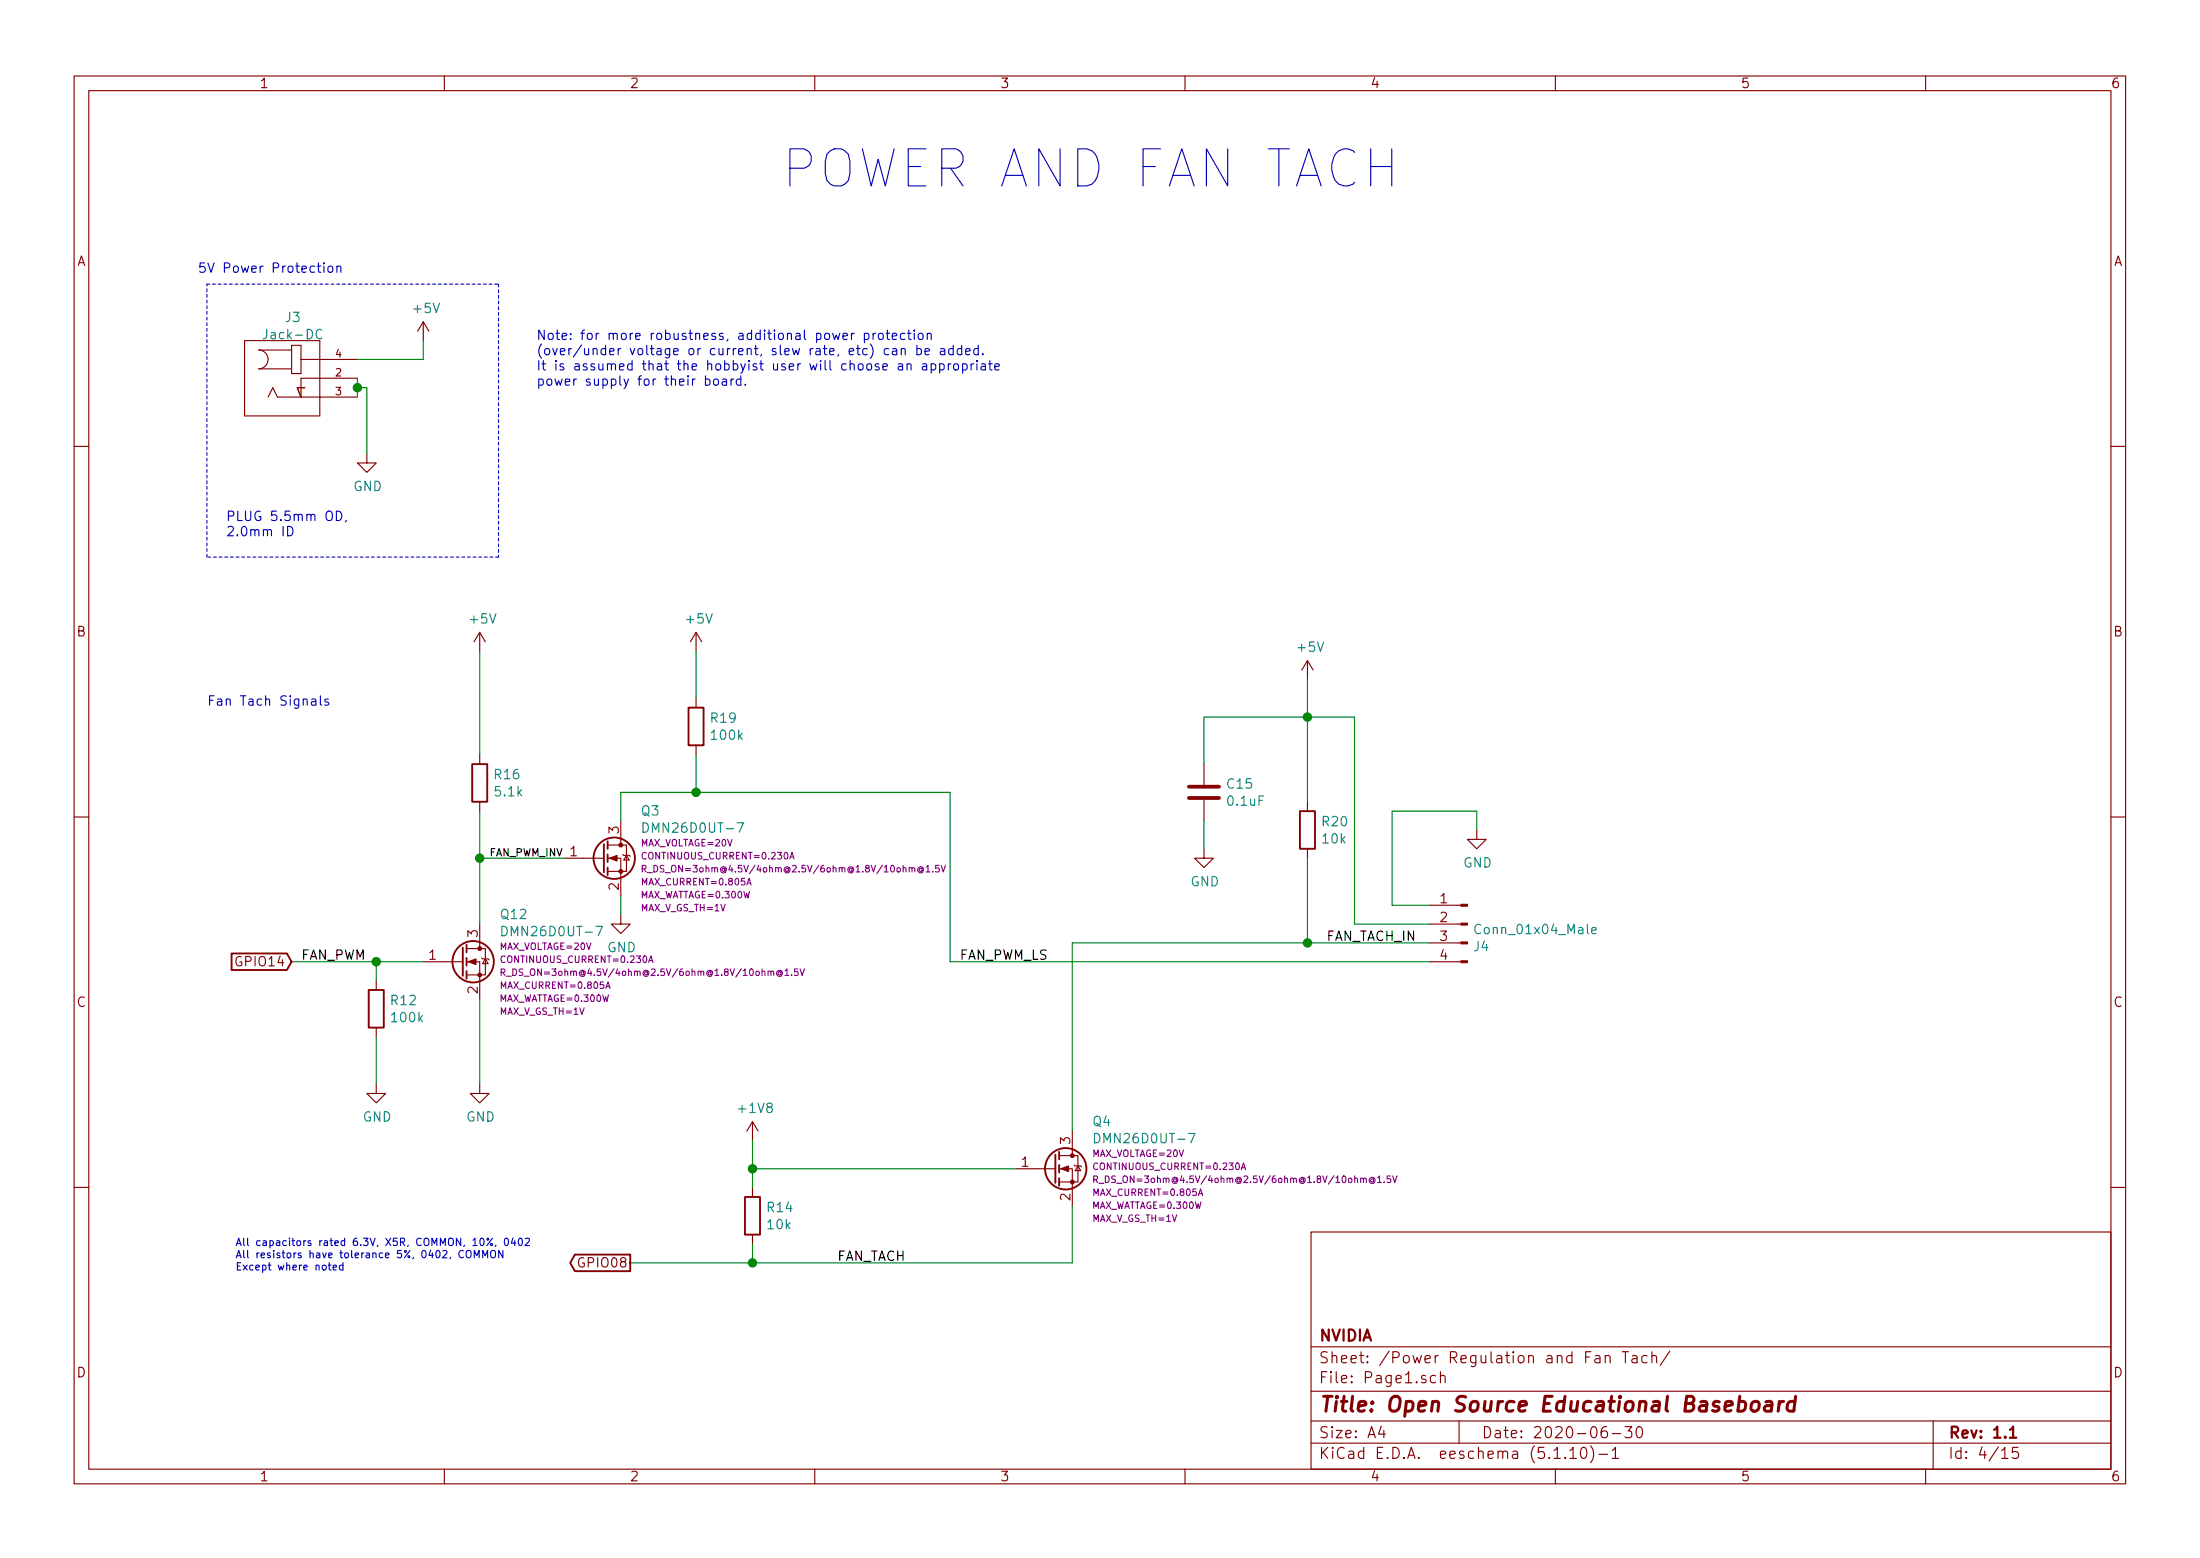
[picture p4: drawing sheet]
EESchema Schematic File Version 4
EELAYER 30 0
EELAYER END
$Descr A4 11693 8268
encoding utf-8
Sheet 4 15
Title "Open Source Educational Baseboard"
Date "2020-06-30"
Rev "1.1"
Comp "NVIDIA"
Comment1 ""
Comment2 ""
Comment3 ""
Comment4 ""
$EndDescr
$Comp
L DC_Jack:DC-005 J3
U 1 1
P 1500 2000
F 0 "J3" H 1557 2325 50  0000 C CNN
F 1 "Jack-DC" H 1557 2234 50  0000 C CNN
F 2 "Custom Footprints:NINIGI_DC-005" H 1550 1960 50  0001 C CNN
F 3 "~" H 1550 1960 50  0001 C CNN
	1    1500 2000
	1    0    0    -1  
$EndComp
$Comp
L power:GND #PWR032
U 1 1
P 1950 2400
F 0 "#PWR032" H 1950 2150 50  0001 C CNN
F 1 "GND" H 1955 2227 50  0000 C CNN
F 2 "" H 1950 2400 50  0001 C CNN
F 3 "" H 1950 2400 50  0001 C CNN
	1    1950 2400
	1    0    0    -1  
$EndComp
$Comp
L power:+5V #PWR?
U 1 1
P 3700 3450
AR Path="/5EEE1E2D/5EFA8A69" Ref="#PWR?"  Part="1" 
AR Path="/5EEF7C46/5EFA8A69" Ref="#PWR039"  Part="1" 
F 0 "#PWR039" H 3700 3300 50  0001 C CNN
F 1 "+5V" H 3715 3623 50  0000 C CNN
F 2 "" H 3700 3450 50  0001 C CNN
F 3 "" H 3700 3450 50  0001 C CNN
	1    3700 3450
	1    0    0    -1  
$EndComp
Text GLabel 1550 5100 0    50   Input ~ 0
GPIO14
$Comp
L power:GND #PWR?
U 1 1
P 2000 5750
AR Path="/5EEE1E2D/5EFA8A7A" Ref="#PWR?"  Part="1" 
AR Path="/5EEF7C46/5EFA8A7A" Ref="#PWR031"  Part="1" 
F 0 "#PWR031" H 2000 5500 50  0001 C CNN
F 1 "GND" H 2005 5577 50  0000 C CNN
F 2 "" H 2000 5750 50  0001 C CNN
F 3 "" H 2000 5750 50  0001 C CNN
	1    2000 5750
	1    0    0    -1  
$EndComp
$Comp
L Device:R R12
U 1 1
P 2000 5350
F 0 "R12" H 2070 5396 50  0000 L CNN
F 1 "100k" H 2070 5305 50  0000 L CNN
F 2 "Resistor_SMD:R_0402_1005Metric" V 1930 5350 50  0001 C CNN
F 3 "~" H 2000 5350 50  0001 C CNN
	1    2000 5350
	1    0    0    -1  
$EndComp
Wire Wire Line
	2000 5200 2000 5100
$Comp
L Device:R R14
U 1 1
P 4000 6450
F 0 "R14" H 4070 6496 50  0000 L CNN
F 1 "10k" H 4070 6405 50  0000 L CNN
F 2 "Resistor_SMD:R_0402_1005Metric" V 3930 6450 50  0001 C CNN
F 3 "~" H 4000 6450 50  0001 C CNN
	1    4000 6450
	1    0    0    -1  
$EndComp
$Comp
L power:+1V8 #PWR037
U 1 1
P 4000 6050
F 0 "#PWR037" H 4000 5900 50  0001 C CNN
F 1 "+1V8" H 4015 6223 50  0000 C CNN
F 2 "" H 4000 6050 50  0001 C CNN
F 3 "" H 4000 6050 50  0001 C CNN
	1    4000 6050
	1    0    0    -1  
$EndComp
Wire Wire Line
	4000 6050 4000 6200
$Comp
L Connector:Conn_01x04_Male J4
U 1 1
P 7800 4900
F 0 "J4" H 7772 4782 50  0000 R CNN
F 1 "Conn_01x04_Male" H 7772 4873 50  0000 R CNN
F 2 "Connector_PinHeader_2.54mm:PinHeader_1x04_P2.54mm_Vertical" H 7800 4900 50  0001 C CNN
F 3 "~" H 7800 4900 50  0001 C CNN
	1    7800 4900
	-1   0    0    -1  
$EndComp
$Comp
L power:GND #PWR049
U 1 1
P 6400 4500
F 0 "#PWR049" H 6400 4250 50  0001 C CNN
F 1 "GND" H 6405 4327 50  0000 C CNN
F 2 "" H 6400 4500 50  0001 C CNN
F 3 "" H 6400 4500 50  0001 C CNN
	1    6400 4500
	1    0    0    -1  
$EndComp
Wire Wire Line
	7600 4800 7400 4800
Wire Wire Line
	6400 4350 6400 4500
$Comp
L power:+5V #PWR047
U 1 1
P 6950 3600
F 0 "#PWR047" H 6950 3450 50  0001 C CNN
F 1 "+5V" H 6965 3773 50  0000 C CNN
F 2 "" H 6950 3600 50  0001 C CNN
F 3 "" H 6950 3600 50  0001 C CNN
	1    6950 3600
	1    0    0    -1  
$EndComp
$Comp
L Device:C C15
U 1 1
P 6400 4200
F 0 "C15" H 6515 4246 50  0000 L CNN
F 1 "0.1uF" H 6515 4155 50  0000 L CNN
F 2 "Capacitor_SMD:C_0402_1005Metric" H 6438 4050 50  0001 C CNN
F 3 "~" H 6400 4200 50  0001 C CNN
	1    6400 4200
	1    0    0    -1  
$EndComp
Wire Wire Line
	6950 3800 7200 3800
$Comp
L Device:R R20
U 1 1
P 6950 4400
F 0 "R20" H 7020 4446 50  0000 L CNN
F 1 "10k" H 7020 4355 50  0000 L CNN
F 2 "Resistor_SMD:R_0402_1005Metric" V 6880 4400 50  0001 C CNN
F 3 "~" H 6950 4400 50  0001 C CNN
	1    6950 4400
	1    0    0    -1  
$EndComp
Wire Wire Line
	6950 4250 6950 3800
Connection ~ 6950 3800
Wire Wire Line
	6950 4550 6950 5000
Wire Wire Line
	7600 4900 7200 4900
Wire Wire Line
	6950 3600 6950 3800
Text GLabel 3350 6700 0    50   Output ~ 0
GPIO08
Wire Wire Line
	3350 6700 4000 6700
Wire Wire Line
	5700 6400 5700 6700
Wire Wire Line
	4000 6600 4000 6700
Connection ~ 4000 6700
Wire Wire Line
	4000 6700 5700 6700
Wire Wire Line
	5400 6200 4000 6200
Connection ~ 4000 6200
Wire Wire Line
	4000 6200 4000 6300
Wire Wire Line
	5700 5000 6950 5000
Connection ~ 6950 5000
Wire Wire Line
	7200 4900 7200 3800
Wire Wire Line
	6950 5000 7600 5000
Text Notes 1100 3750 0    50   ~ 0
Fan Tach Signals\n
Text Notes 1050 1450 0    50   ~ 0
5V Power Protection
Text Notes 4150 1300 0    197  ~ 0
POWER AND FAN TACH\n\n
Text Notes 1250 6750 0    39   ~ 0
All capacitors rated 6.3V, X5R, COMMON, 10%, 0402\nAll resistors have tolerance 5%, 0402, COMMON\nExcept where noted\n
Text Notes 1200 2850 0    50   ~ 0
PLUG 5.5mm OD, \n2.0mm ID
Text Label 4450 6700 0    50   ~ 0
FAN_TACH
Text Label 7050 5000 0    50   ~ 0
FAN_TACH_IN
Text Label 5100 5100 0    50   ~ 0
FAN_PWM_LS
Text Label 1600 5100 0    50   ~ 0
FAN_PWM
Wire Wire Line
	1550 5100 2000 5100
Connection ~ 2000 5100
Wire Wire Line
	2250 1900 2250 1800
$Comp
L power:+5V #PWR034
U 1 1
P 2250 1800
F 0 "#PWR034" H 2250 1650 50  0001 C CNN
F 1 "+5V" H 2265 1973 50  0000 C CNN
F 2 "" H 2250 1800 50  0001 C CNN
F 3 "" H 2250 1800 50  0001 C CNN
	1    2250 1800
	1    0    0    -1  
$EndComp
Wire Notes Line
	1100 1500 2650 1500
Wire Notes Line
	2650 1500 2650 2950
Wire Notes Line
	2650 2950 1100 2950
Wire Notes Line
	1100 2950 1100 1500
Text Notes 2850 2050 0    50   ~ 0
Note: for more robustness, additional power protection \n(over/under voltage or current, slew rate, etc) can be added. \nIt is assumed that the hobbyist user will choose an appropriate \npower supply for their board.
Wire Wire Line
	5700 5000 5700 6000
Wire Wire Line
	7400 4800 7400 4300
Wire Wire Line
	7400 4300 7850 4300
Wire Wire Line
	7850 4300 7850 4400
$Comp
L power:GND #PWR036
U 1 1
P 7850 4400
F 0 "#PWR036" H 7850 4150 50  0001 C CNN
F 1 "GND" H 7855 4227 50  0000 C CNN
F 2 "" H 7850 4400 50  0001 C CNN
F 3 "" H 7850 4400 50  0001 C CNN
	1    7850 4400
	1    0    0    -1  
$EndComp
Wire Wire Line
	6400 3800 6400 4050
Wire Wire Line
	6400 3800 6950 3800
$Comp
L Transistor_FET:2N7002 Q?
U 1 1
P 2450 5100
AR Path="/5EF6A45F/60C45AA7" Ref="Q?"  Part="1" 
AR Path="/5EF267A4/60C45AA7" Ref="Q?"  Part="1" 
AR Path="/5EEF7C46/60C45AA7" Ref="Q12"  Part="1" 
F 0 "Q12" H 2654 5353 50  0000 L CNN
F 1 "DMN26D0UT-7" H 2654 5262 50  0000 L CNN
F 2 "Package_TO_SOT_SMD:SOT-523" H 2650 5025 50  0001 L CIN
F 3 "https://www.diodes.com/assets/Datasheets/ds31854.pdf" H 2450 5100 50  0001 L CNN
F 4 "MAX_VOLTAGE=20V" H 2654 5182 35  0000 L CNN "MAX_VOLTAGE"
F 5 "CONTINUOUS_CURRENT=0.230A" H 2654 5113 35  0000 L CNN "CONTINUOUS_CURRENT"
F 6 "R_DS_ON=3ohm@4.5V/4ohm@2.5V/6ohm@1.8V/10ohm@1.5V" H 2654 5044 35  0000 L CNN "R_DS_ON"
F 7 "MAX_CURRENT=0.805A" H 2654 4975 35  0000 L CNN "MAX_CURRENT"
F 8 "MAX_WATTAGE=0.300W" H 2654 4906 35  0000 L CNN "MAX_WATTAGE"
F 9 "MAX_V_GS_TH=1V" H 2654 4837 35  0000 L CNN "V_GS_TH_MAX"
	1    2450 5100
	1    0    0    -1  
$EndComp
Wire Wire Line
	2000 5500 2000 5750
Wire Wire Line
	2000 5100 2250 5100
Wire Wire Line
	2550 5300 2550 5750
$Comp
L power:GND #PWR033
U 1 1
P 2550 5750
F 0 "#PWR033" H 2550 5500 50  0001 C CNN
F 1 "GND" H 2555 5577 50  0000 C CNN
F 2 "" H 2550 5750 50  0001 C CNN
F 3 "" H 2550 5750 50  0001 C CNN
	1    2550 5750
	1    0    0    -1  
$EndComp
Wire Wire Line
	3300 4750 3300 4850
$Comp
L power:GND #PWR041
U 1 1
P 3300 4850
F 0 "#PWR041" H 3300 4600 50  0001 C CNN
F 1 "GND" H 3305 4677 50  0000 C CNN
F 2 "" H 3300 4850 50  0001 C CNN
F 3 "" H 3300 4850 50  0001 C CNN
	1    3300 4850
	1    0    0    -1  
$EndComp
Wire Wire Line
	3000 4550 2550 4550
Wire Wire Line
	2550 4550 2550 4900
Wire Wire Line
	2550 4550 2550 4300
Connection ~ 2550 4550
$Comp
L Device:R R16
U 1 1
P 2550 4150
F 0 "R16" H 2620 4196 50  0000 L CNN
F 1 "5.1k" H 2620 4105 50  0000 L CNN
F 2 "Resistor_SMD:R_0402_1005Metric" V 2480 4150 50  0001 C CNN
F 3 "~" H 2550 4150 50  0001 C CNN
	1    2550 4150
	1    0    0    -1  
$EndComp
Wire Wire Line
	3300 4200 3700 4200
Wire Wire Line
	5050 4200 5050 5100
Wire Wire Line
	5050 5100 7600 5100
Wire Wire Line
	3300 4350 3300 4200
$Comp
L Device:R R19
U 1 1
P 3700 3850
F 0 "R19" H 3770 3896 50  0000 L CNN
F 1 "100k" H 3770 3805 50  0000 L CNN
F 2 "Resistor_SMD:R_0402_1005Metric" V 3630 3850 50  0001 C CNN
F 3 "~" H 3700 3850 50  0001 C CNN
	1    3700 3850
	1    0    0    -1  
$EndComp
Wire Wire Line
	3700 4000 3700 4200
Connection ~ 3700 4200
Wire Wire Line
	3700 4200 5050 4200
Wire Wire Line
	3700 3700 3700 3450
$Comp
L power:+5V #PWR?
U 1 1
P 2550 3450
AR Path="/5EEE1E2D/60CA29BB" Ref="#PWR?"  Part="1" 
AR Path="/5EEF7C46/60CA29BB" Ref="#PWR030"  Part="1" 
F 0 "#PWR030" H 2550 3300 50  0001 C CNN
F 1 "+5V" H 2565 3623 50  0000 C CNN
F 2 "" H 2550 3450 50  0001 C CNN
F 3 "" H 2550 3450 50  0001 C CNN
	1    2550 3450
	1    0    0    -1  
$EndComp
Wire Wire Line
	2550 3450 2550 4000
Text Label 2600 4550 0    39   ~ 0
FAN_PWM_INV
$Comp
L Transistor_FET:2N7002 Q?
U 1 1
P 3200 4550
AR Path="/5EF6A45F/60DED712" Ref="Q?"  Part="1" 
AR Path="/5EF267A4/60DED712" Ref="Q?"  Part="1" 
AR Path="/5EEF7C46/60DED712" Ref="Q3"  Part="1" 
F 0 "Q3" H 3404 4803 50  0000 L CNN
F 1 "DMN26D0UT-7" H 3404 4712 50  0000 L CNN
F 2 "Package_TO_SOT_SMD:SOT-523" H 3400 4475 50  0001 L CIN
F 3 "https://www.diodes.com/assets/Datasheets/ds31854.pdf" H 3200 4550 50  0001 L CNN
F 4 "MAX_VOLTAGE=20V" H 3404 4632 35  0000 L CNN "MAX_VOLTAGE"
F 5 "CONTINUOUS_CURRENT=0.230A" H 3404 4563 35  0000 L CNN "CONTINUOUS_CURRENT"
F 6 "R_DS_ON=3ohm@4.5V/4ohm@2.5V/6ohm@1.8V/10ohm@1.5V" H 3404 4494 35  0000 L CNN "R_DS_ON"
F 7 "MAX_CURRENT=0.805A" H 3404 4425 35  0000 L CNN "MAX_CURRENT"
F 8 "MAX_WATTAGE=0.300W" H 3404 4356 35  0000 L CNN "MAX_WATTAGE"
F 9 "MAX_V_GS_TH=1V" H 3404 4287 35  0000 L CNN "V_GS_TH_MAX"
	1    3200 4550
	1    0    0    -1  
$EndComp
$Comp
L Transistor_FET:2N7002 Q?
U 1 1
P 5600 6200
AR Path="/5EF6A45F/60DF2B12" Ref="Q?"  Part="1" 
AR Path="/5EF267A4/60DF2B12" Ref="Q?"  Part="1" 
AR Path="/5EEF7C46/60DF2B12" Ref="Q4"  Part="1" 
F 0 "Q4" H 5804 6453 50  0000 L CNN
F 1 "DMN26D0UT-7" H 5804 6362 50  0000 L CNN
F 2 "Package_TO_SOT_SMD:SOT-523" H 5800 6125 50  0001 L CIN
F 3 "https://www.diodes.com/assets/Datasheets/ds31854.pdf" H 5600 6200 50  0001 L CNN
F 4 "MAX_VOLTAGE=20V" H 5804 6282 35  0000 L CNN "MAX_VOLTAGE"
F 5 "CONTINUOUS_CURRENT=0.230A" H 5804 6213 35  0000 L CNN "CONTINUOUS_CURRENT"
F 6 "R_DS_ON=3ohm@4.5V/4ohm@2.5V/6ohm@1.8V/10ohm@1.5V" H 5804 6144 35  0000 L CNN "R_DS_ON"
F 7 "MAX_CURRENT=0.805A" H 5804 6075 35  0000 L CNN "MAX_CURRENT"
F 8 "MAX_WATTAGE=0.300W" H 5804 6006 35  0000 L CNN "MAX_WATTAGE"
F 9 "MAX_V_GS_TH=1V" H 5804 5937 35  0000 L CNN "V_GS_TH_MAX"
	1    5600 6200
	1    0    0    -1  
$EndComp
Wire Wire Line
	1900 2050 1950 2050
Wire Wire Line
	1950 2050 1950 2400
Wire Wire Line
	1900 2100 1900 2050
Connection ~ 1900 2050
Wire Wire Line
	1900 2050 1900 2000
Wire Wire Line
	1900 1900 2250 1900
$EndSCHEMATC
